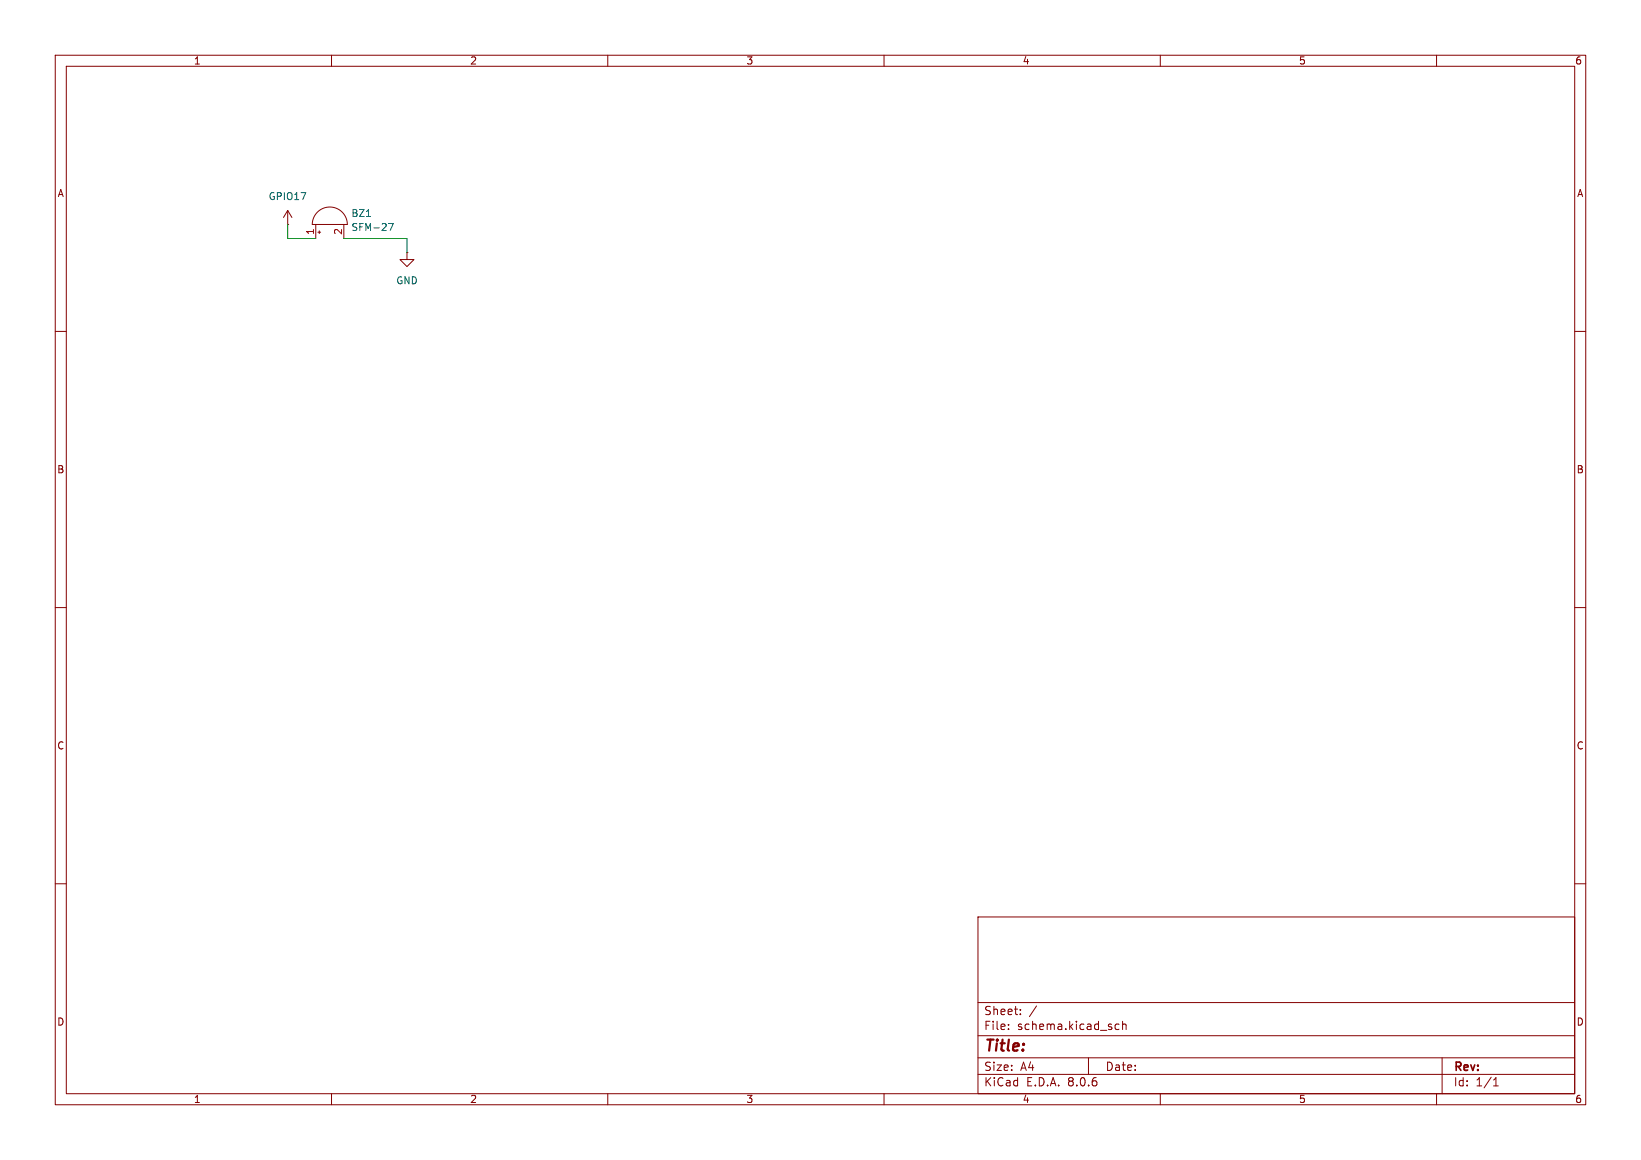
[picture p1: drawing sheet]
<svg xmlns="http://www.w3.org/2000/svg" width="297mm" height="210mm" viewBox="0 0 297 210" stroke-linecap="round" stroke-linejoin="round" font-family="sans-serif">
<g fill="none" stroke="#840000" stroke-width=".18">
<path d="M10 10h277v190h-277zM12 12h273v186h-273zM60 10v2M110 10v2M160 10v2M210 10v2M260 10v2M52.1 38.1l-.8 1.3M52.1 38.1v2.5M52.1 38.1l.7 1.3M57.4 38.4a3.2 3.2 0 0 1 3.5-.7 3.2 3.2 0 0 1 2 2.9h-6.4a3.2 3.2 0 0 1 .9-2.2zM10 60h2"/>
<path d="M52.1 40.6h.1M57.1 40.6v2.6M57.5 42h.5M57.8 41.8v.5M62.2 40.6v2.6M73.7 45.7v1.3h1.2l-1.2 1.3-1.3-1.3h1.3M73.7 45.7h.1M285 60h2M10 110h2M285 110h2M10 160h2M285 160h2"/>
<path d="M177 166h108v32h-108zM60 198v2M110 198v2M160 198v2M177 194.5h108M177 191.5h108M177 187.5h108M177 181.5h108M182.5 186.3v.1M182.5 185.5v.1M184.7 183.6v.1M184.7 182.8v.1"/>
<path d="M187.6 182.1l-1.3 2M197 191.5v3M201.8 186.1l.3 .3 .4-.1M202.5 185.5l-.4-.1-.3 .3M203.2 185.5l.2-.1 .3 .1 .1 .9M203.2 184.9v1.5M210 198v2M260 198v2M261 191.5v6.5M270.3 196.6h.9M270.3 195.5l.4-.4v1.5"/>
</g>
<path d="M66.3 39.2h.8M70.3 40.5h.9l-.6 1.2" fill="none" stroke="#006464" stroke-width=".18"/>
<path d="M52.1 40.6v2.6h5M62.2 43.2h11.5v2.5" fill="none" stroke="#009600" stroke-width=".18"/>
<text font-size="2.8" fill="#840000" x="178" y="190.9">Title:</text>
<g font-size="2.1" fill="#840000">
<text x="178" y="184">Sheet:</text>
<text x="178" y="186.7">File:</text>
<text x="184.1" y="186.7">schema.kicad_sch</text>
<text x="178" y="196.9">KiCad</text>
<text x="178" y="194.1">Size:</text>
<text x="184.7" y="194.1">A4</text>
<text x="185.7" y="196.9">E.D.A.</text>
<text x="193.3" y="196.9">8.0.6</text>
<text x="200" y="194.1">Date:</text>
<text x="263" y="194.3">Rev:</text>
<text x="263" y="196.9">Id:</text>
<text x="267.1" y="196.9">1/1</text>
</g>
<g font-size="1.8" fill="#840000">
<text x="35" y="11.9">1</text>
<text x="85" y="11.9">2</text>
<text x="135" y="11.9">3</text>
<text x="185" y="11.9">4</text>
<text x="235" y="11.9">5</text>
<text x="285" y="11.9">6</text>
<text x="10.3" y="35.9">A</text>
<text x="285.3" y="35.9">A</text>
<text x="10.3" y="85.9">B</text>
<text x="285.3" y="85.9">B</text>
<text x="10.3" y="135.9">C</text>
<text x="285.3" y="135.9">C</text>
<text x="10.3" y="185.9">D</text>
<text x="285.3" y="185.9">D</text>
<text x="35" y="199.9">1</text>
<text x="85" y="199.9">2</text>
<text x="135" y="199.9">3</text>
<text x="185" y="199.9">4</text>
<text x="235" y="199.9">5</text>
<text x="285" y="199.9">6</text>
</g>
<g font-size="1.8" fill="#006464">
<text x="48.5" y="36.4">GPIO17</text>
<text x="63.5" y="39.5">BZ1</text>
<text x="63.5" y="42">SFM-27</text>
<text x="71.6" y="51.7">GND</text>
</g>
<g font-size="1.8" fill="#a90000">
<text x="56.9" y="42.6" transform="rotate(-90 56.9 42.6)">1</text>
<text x="62" y="42.6" transform="rotate(-90 62 42.6)">2</text>
</g>
</svg>
